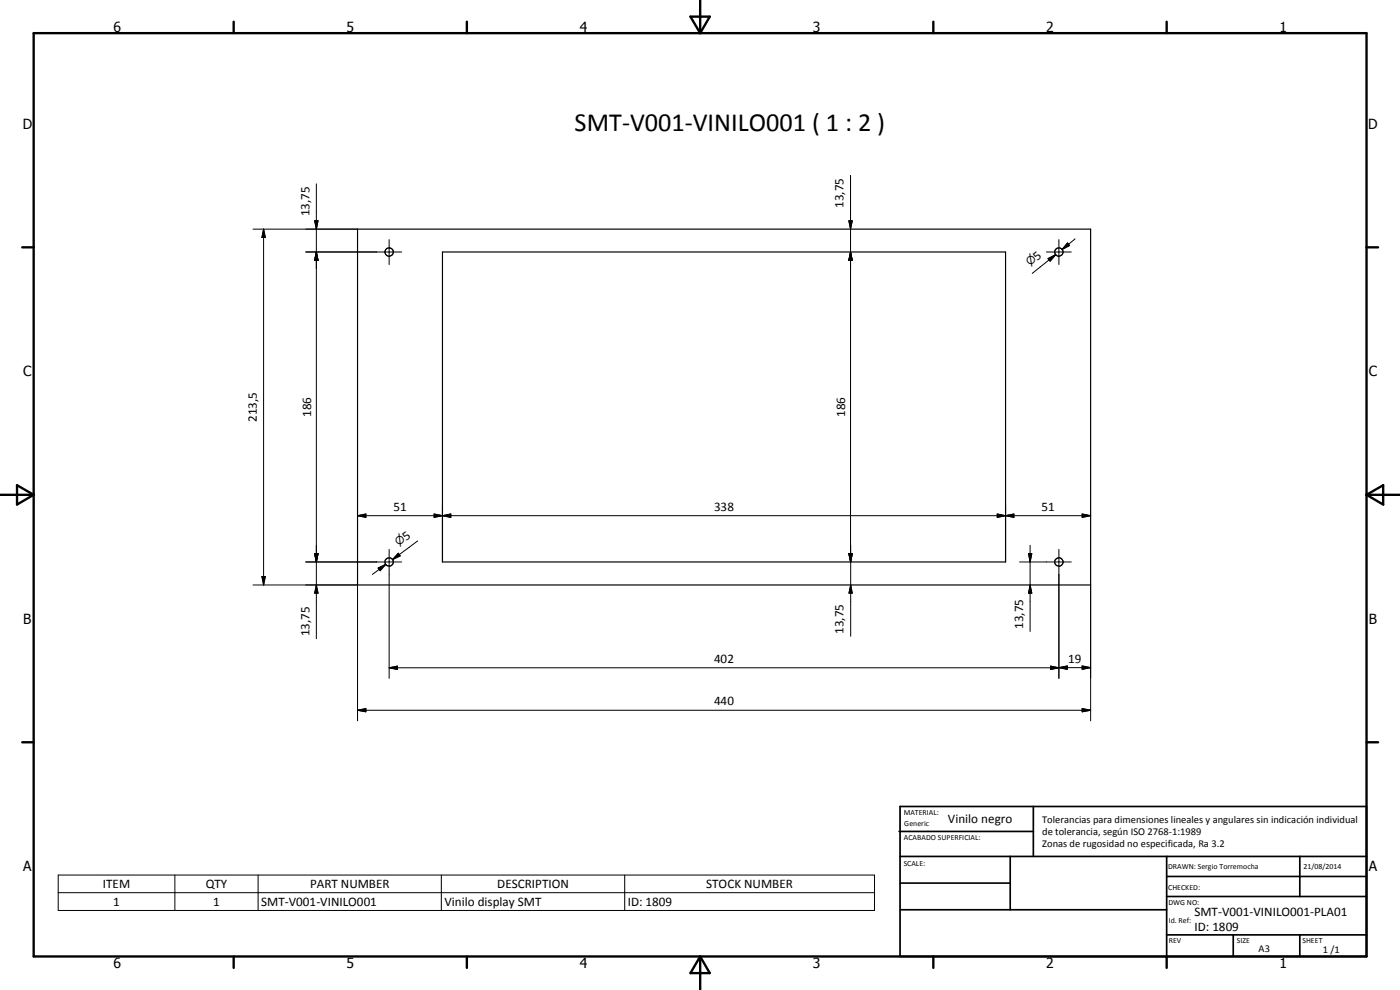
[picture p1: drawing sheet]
<svg xmlns="http://www.w3.org/2000/svg" width="420mm" height="297mm" viewBox="0 0 420 297" stroke-linecap="round" stroke-linejoin="round" font-family="sans-serif">
<g fill="none" stroke="#000" stroke-width=".35">
<path d="M107.3 68.7h220v106.8h-220zM132.8 75.6h169v93h-169z"/>
<circle cx="116.8" cy="75.6" r="1.26"/>
<circle cx="317.8" cy="75.6" r="1.24"/>
<circle cx="116.8" cy="168.6" r="1.25"/>
<circle cx="317.8" cy="168.6" r="1.26"/>
</g>
<g fill="none" stroke="#000" stroke-width=".71">
<path d="M10.1 9.9h400v277.1h-400zM70.1 6.5v3.4M140.1 6.5v3.4M207.2 5h5.8l-2.9 4.9zM210.1 0v9.9M280.1 6.5v3.4M350.1 6.5v3.4M6.7 74.2h3.4M410.1 74.2h3.5M.1 148.5h10M5.1 145.6l5 2.9-5 2.9zM410.1 148.5h10"/>
<path d="M410.1 148.5l5-2.9v5.8zM6.7 222.7h3.4M410.1 222.7h3.5M70.1 287v3.4M140.1 287v3.4M210.1 287v10M210.1 287l2.9 5h-5.8zM280.1 287v3.4M350.1 287v3.4"/>
</g>
<g fill="none" stroke="#000" stroke-width=".51">
<path d="M269.8 249.5h40.3M270.1 242h140v45h-140zM270.1 257h140M303.2 257v16M310.1 242v15M350.1 257v30M390.1 257v12M270.1 265h33.1M270.1 273h80M350.1 269h60M350.1 263h60M350.1 280.5h60"/>
<path d="M370.1 280.5v6.5M390.1 280.5v6.5"/>
</g>
<g fill="none" stroke="#000" stroke-width=".3">
<path d="M94.9 55.2v136.4M255.3 52.6v116M75.9 68.7h31.4M79.1 68.7l.5 2.5h-1zM79.1 68.7v106.8M91.8 75.6h28.8M94.4 66.3h1.1l-.6 2.4zM94.9 75.6l.6 2.5h-1.1zM116.8 71.9v7.5M254.8 66.3h1l-.5 2.4zM255.3 75.6l.5 2.5h-1zM314 75.6h7.5"/>
<path d="M314.5 77.6l2.3-1.2-1.6 2zM316.8 76.4l-1.9 1.6M316.8 76.4l-7 5.6M317.8 71.9v7.5M320.4 72.9l.6 .8-2.2 1.1zM322.7 71.7l-3.9 3.1M107.3 154.7l2.5-.5v1zM107.3 154.7h220M130.3 154.2l2.5 .5-2.5 .5zM130.3 154.2l5 1v-1l-5 1zM132.8 154.7l2.5-.5v1zM132.8 151.6v17"/>
<path d="M299.3 154.2l2.5 .5-2.5 .5zM299.3 154.2l5 1v-1l-5 1zM301.8 154.7l2.5-.5v1zM301.8 151.6v17M324.8 154.2l2.5 .5-2.5 .5zM75.9 175.5h31.4v40.8M78.6 173h1l-.5 2.5zM91.8 168.6h28.8M94.4 166.1h1.1l-.6 2.5zM94.9 175.5l.6 2.5h-1.1zM113.5 170.4l2.3-1.1-1.7 1.9zM115.8 169.3l-4.1 3"/>
<path d="M116.8 164.8v38.7M119.5 166l.6 .8-2.3 1.1zM119.8 166.4l-2 1.5M125.3 162.3l-7.5 5.6M254.8 166.1h1l-.5 2.5zM254.8 166.1l.5 2.5 .5-2.5M255.3 175.5l.5 2.5h-1zM255.3 163.6v27.3M255.8 166.1h-1l.5 2.5M255.8 166.1l-.5 2.5M306 168.6h15.5M308.7 166.1h1l-.6 2.5z"/>
<path d="M309.1 175.5l.6 2.5h-1zM309.1 163.6v25.9M317.8 164.8v38.7M327.3 175.5v40.8M315.3 199.9l2.5 .5-2.5 .5zM324.8 199.8l2.5 .5-2.5 .5zM107.3 213.1l2.5-.5v1zM107.3 213.1h220M116.8 200.4l2.5-.5v1zM317.8 200.3l2.5-.5v1zM324.8 212.6l2.5 .5-2.5 .5zM327.3 200.3h-9.5l2.5 .5v-1l-5 1.1v-1l2.5 .5h-201"/>
<path d="M17.5 262.6h245v10.6h-245zM17.5 267.8h245M52.5 262.6v10.6M77.5 262.6v10.6M132.4 262.6v10.6M187.5 262.6v10.6"/>
</g>
<g fill="#000">
<path d="M79.1 68.7l.5 2.5h-1zM94.4 66.3h1.1l-.6 2.4zM94.9 75.6l.6 2.5h-1.1zM254.8 66.3h1l-.5 2.4zM255.3 75.6l.5 2.5h-1zM314.5 77.6l2.3-1.2-1.6 2zM320.4 72.9l.6 .8-2.2 1.1zM107.3 154.7l2.5-.5v1zM130.3 154.2l2.5 .5-2.5 .5zM132.8 154.7l2.5-.5v1zM299.3 154.2l2.5 .5-2.5 .5zM301.8 154.7l2.5-.5v1z"/>
<path d="M324.8 154.2l2.5 .5-2.5 .5zM78.6 173h1l-.5 2.5zM94.4 166.1h1.1l-.6 2.5zM94.9 175.5l.6 2.5h-1.1zM113.5 170.4l2.3-1.1-1.7 1.9zM119.5 166l.6 .8-2.3 1.1zM254.8 166.1h1l-.5 2.5zM255.3 175.5l.5 2.5h-1zM308.7 166.1h1l-.6 2.5zM309.1 175.5l.6 2.5h-1zM116.8 200.4l2.5-.5v1zM317.8 200.3l2.5-.5v1z"/>
<path d="M107.3 213.1l2.5-.5v1zM315.3 199.9l2.5 .5-2.5 .5zM324.8 212.6l2.5 .5-2.5 .5zM324.8 199.8l2.5 .5-2.5 .5z"/>
</g>
<text font-size="7.9" x="172.5" y="39.3">SMT-V001-VINILO001 ( 1 : 2 )</text>
<g font-size="4.2">
<text x="34" y="9.6">6</text>
<text x="104" y="9.6">5</text>
<text x="174" y="9.6">4</text>
<text x="244" y="9.6">3</text>
<text x="314" y="9.6">2</text>
<text x="384" y="9.6">1</text>
<text x="6.8" y="38.7">D</text>
<text x="410.6" y="38.7">D</text>
<text x="7" y="112.9">C</text>
<text x="410.8" y="112.9">C</text>
<text x="7" y="187.1">B</text>
<text x="410.8" y="187.1">B</text>
<text x="7" y="261.4">A</text>
<text x="410.8" y="261.4">A</text>
<text x="34" y="290.4">6</text>
<text x="104" y="290.4">5</text>
<text x="174" y="290.4">4</text>
<text x="244" y="290.4">3</text>
<text x="314" y="290.4">2</text>
<text x="384" y="290.4">1</text>
</g>
<g font-size="3.9">
<text x="92.9" y="64.9" transform="rotate(-90 92.9 64.9)">13,75</text>
<text x="253.2" y="62.4" transform="rotate(-90 253.2 62.4)">13,75</text>
<text x="311.2" y="78.2" transform="rotate(-39 311.2 78.2)">5</text>
<text x="93.4" y="125.1" transform="rotate(-90 93.4 125.1)">186</text>
<text x="253.7" y="125.1" transform="rotate(-90 253.7 125.1)">186</text>
<text x="77.1" y="126.6" transform="rotate(-90 77.1 126.6)">213,5</text>
<text x="118.1" y="153.2">51</text>
<text x="214.3" y="153.2">338</text>
<text x="312.5" y="153.2">51</text>
<text x="121.9" y="162.2" transform="rotate(-36 121.9 162.2)">5</text>
<text x="92.9" y="190.9" transform="rotate(-90 92.9 190.9)">13,75</text>
<text x="253.2" y="190.2" transform="rotate(-90 253.2 190.2)">13,75</text>
<text x="307.1" y="188.7" transform="rotate(-90 307.1 188.7)">13,75</text>
<text x="214.3" y="198.8">402</text>
<text x="320.5" y="198.8">19</text>
<text x="214.3" y="211.5">440</text>
<text x="284.5" y="247">Vinilo negro</text>
<text x="30.9" y="266.4">ITEM</text>
<text x="61.8" y="266.5">QTY</text>
<text x="93" y="266.4">PART NUMBER</text>
<text x="149.2" y="266.5">DESCRIPTION</text>
<text x="212" y="266.5">STOCK NUMBER</text>
<text x="34" y="271.8">1</text>
<text x="64" y="271.8">1</text>
<text x="78.4" y="271.8">SMT-V001-VINILO001</text>
<text x="133.4" y="271.9">Vinilo display SMT</text>
<text x="188.4" y="271.8">ID: 1809</text>
<text x="358.5" y="275">SMT-V001-VINILO001-PLA01</text>
<text x="358.5" y="279.4">ID: 1809</text>
</g>
<g font-size="3.3">
<text x="309.1" y="79.9" transform="rotate(-39 309.1 79.9)">n</text>
<text x="119.6" y="163.9" transform="rotate(-36 119.6 163.9)">n</text>
</g>
<g font-size="3.1">
<text x="312.7" y="246.8">Tolerancias para dimensiones lineales y angulares sin indicación individual</text>
<text x="312.7" y="250.4">de tolerancia, según ISO 2768-1:1989</text>
<text x="312.7" y="254">Zonas de rugosidad no especificada, Ra 3.2</text>
<text x="377.7" y="285.6">A3</text>
<text x="397" y="285.9">1 /1</text>
</g>
<g font-size="2.4">
<text x="271.2" y="244.4">MATERIAL:</text>
<text x="271.3" y="252">ACABADO SUPERFICIAL:</text>
<text x="271.4" y="247.9">Generic</text>
<text x="271.2" y="259.7">SCALE:</text>
<text x="350.6" y="260.8">DRAWN: Sergio Torremocha</text>
<text x="391.2" y="260.6">21/08/2014</text>
<text x="350.6" y="267">CHECKED:</text>
<text x="350.6" y="271.4">DWG NO:</text>
<text x="350.8" y="276.9">Id. Ref:</text>
<text x="350.8" y="282.8">REV</text>
<text x="371.2" y="282.9">SIZE</text>
<text x="390.9" y="282.9">SHEET</text>
</g>
</svg>
